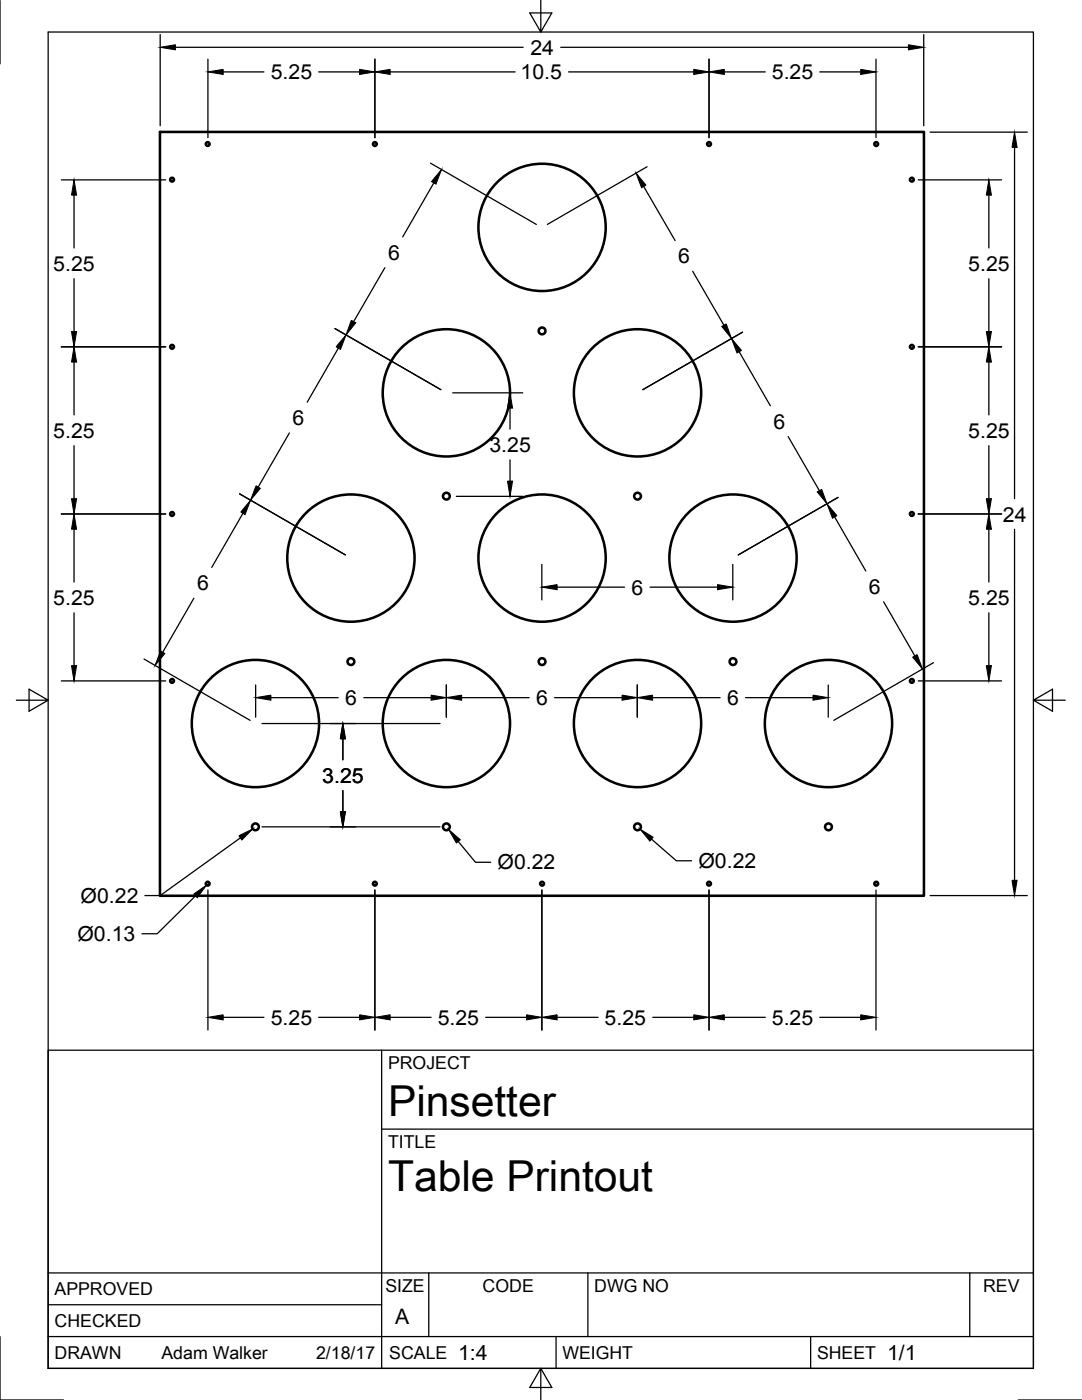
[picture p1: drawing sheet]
<svg xmlns="http://www.w3.org/2000/svg" width="216mm" height="279mm" viewBox="0 0 216 279" stroke-linecap="round" stroke-linejoin="round" font-family="sans-serif">
<g fill="none" stroke="#000" stroke-width=".51">
<path d="M31.9 26.3h152.5v152.5h-152.5z"/>
<circle cx="34.3" cy="35.9" r=".38"/>
<circle cx="41.4" cy="28.7" r=".38"/>
<circle cx="74.8" cy="28.7" r=".38"/>
<circle cx="141.5" cy="28.7" r=".38"/>
<circle cx="174.8" cy="28.7" r=".38"/>
<circle cx="181.9" cy="35.9" r=".38"/>
<circle cx="108.2" cy="45.4" r="12.7"/>
<circle cx="34.3" cy="69.2" r=".38"/>
<circle cx="89.1" cy="78.4" r="12.7"/>
<circle cx="108.2" cy="66" r=".68"/>
<circle cx="127.2" cy="78.4" r="12.7"/>
<circle cx="181.9" cy="69.2" r=".38"/>
<circle cx="89.1" cy="99" r=".68"/>
<circle cx="127.2" cy="99" r=".68"/>
<circle cx="34.3" cy="102.6" r=".38"/>
<circle cx="70" cy="111.4" r="12.7"/>
<circle cx="108.2" cy="111.4" r="12.7"/>
<circle cx="146.3" cy="111.4" r="12.7"/>
<circle cx="181.9" cy="102.6" r=".38"/>
<circle cx="34.3" cy="135.9" r=".38"/>
<circle cx="70" cy="132" r=".68"/>
<circle cx="108.2" cy="132" r=".68"/>
<circle cx="146.3" cy="132" r=".68"/>
<circle cx="181.9" cy="135.9" r=".38"/>
<circle cx="51" cy="144.4" r="12.7"/>
<circle cx="89.1" cy="144.4" r="12.7"/>
<circle cx="127.2" cy="144.4" r="12.7"/>
<circle cx="165.3" cy="144.4" r="12.7"/>
<circle cx="41.4" cy="176.4" r=".38"/>
<circle cx="51" cy="165" r=".68"/>
<circle cx="74.8" cy="176.4" r=".38"/>
<circle cx="89.1" cy="165" r=".68"/>
<circle cx="108.2" cy="176.4" r=".38"/>
<circle cx="127.2" cy="165" r=".68"/>
<circle cx="141.5" cy="176.4" r=".38"/>
<circle cx="165.3" cy="165" r=".68"/>
<circle cx="174.8" cy="176.4" r=".38"/>
</g>
<g fill="none" stroke="#000" stroke-width=".25">
<path d="M0 .1v12.6M32 6.9v18.2M35 9.4h69.4M41.5 11.8v15.7M44.5 14.4h8.2M63.6 14.4h8.2M74.8 11.8v15.7M77.9 14.4h24.9M107.9 .1v6.3l-2.2-3.8h4.4l-2.2 3.8M111.9 9.4h69.4M113.5 14.4h24.9M141.5 11.8v15.7"/>
<path d="M144.5 14.4h8.2M163.6 14.4h8.1M174.8 11.8v15.7M184.3 6.9v18.2M12.2 35.9h20.9M14.8 38.9v10.6M85.9 32.6l21.1 12.2M86.6 36.5l-6.3 10.8M128.4 37.2l6.3 10.8M129.1 33.3l-19.9 11.5M183.2 35.9h16.7M185.6 26.4h19.4"/>
<path d="M197.3 38.9v10.6M202.4 29.4v70.1M14.8 55.6v10.6M76.8 53.4l-6.2 10.8M138.2 54.1l6.2 10.8M197.3 55.6v10.6M12.2 69.2h20.9M14.8 72.3v10.5M66.8 65.6l21.2 12.2M67.5 69.5l-6.2 10.8M90.3 78.4h14M147.5 70.2l6.2 10.8"/>
<path d="M148.2 66.3l-19.9 11.5M183.2 69.2h16.7M197.3 72.3v10.5M14.8 88.9v10.6M47.8 98.6l21.1 12.1M57.7 86.4l-6.2 10.8M91.1 99.1h13.2M101.8 81.4v4.2M101.8 91.8v4.2M157.3 87.1l6.2 10.8M167.2 99.3l-19.9 11.4M197.3 88.9v10.6"/>
<path d="M12.2 102.6h20.9M14.8 105.6v10.6M38.7 119.4l-6.2 10.8M48.5 102.4l-6.3 10.8M108.1 112.6v7.1M111.2 117.2h13.4M129.7 117.2h13.5M146.2 112.6v7.1M166.5 103.2l6.3 10.8M183.2 102.6h16.7M197.3 105.6v10.6M202.4 105.6v70.1"/>
<path d="M3.3 139.7h6.3l-3.8-2.2v4.4l3.8-2.2M12.2 135.9h20.9M14.8 122.3v10.5M28.7 131.5l21.2 12.3M51 136.7v6.4M54.1 139.2h13.4M72.6 139.2h13.4M89.1 136.7v6.4M92.1 139.2h13.5M110.7 139.2h13.4M127.2 136.7v6.4M130.2 139.2h13.5"/>
<path d="M148.8 139.2h13.4M165.3 136.7v6.4M176.3 120.1l6.2 10.8M183.2 135.9h16.7M186.3 132.2l-19.9 11.6M197.3 122.3v10.5M206.2 139.7l3.8 2.2v-4.4l-3.8 2.2h6.4M52.3 144.4h35.5M68.4 147.4v4.2M68.4 157.8v4.2M39 178.8l-7.6 7.6h-3.1M41.5 177.6v28"/>
<path d="M48 167.2l-16 11.5h-3.1M52.3 165h35.5M74.8 177.6v28M91.4 167.9l3.5 4.2h3M108.1 177.6v28M130 167.5l5 4.3h3M141.5 177.6v28M174.8 177.6v28M185.6 178.7h19.4M44.5 203h8.2M63.6 203h8.2M76.2 209.6v63.5"/>
<path d="M77.9 203h8.1M96.9 203h8.2M111.2 203h8.1M130.3 203h8.1M144.5 203h8.2M163.6 203h8.1M76.2 225.3h130M9.6 254h196.6M85.6 254v12.7M117.3 254v12.7M193.5 254v12.7M0 266.7v12.7h12.7"/>
<path d="M9.6 273.1v-266.7h196.6v266.7M9.6 273.1v-63.5h196.6v63.5M9.6 273.1h196.6M9.6 266.7h196.6M9.6 260.4h66.6M107.9 273.1l2.2 3.8h-4.4l2.2-3.8v6.3M111 266.7v6.4M161.8 266.7v6.4M203.2 279.4h12.6"/>
</g>
<g fill="#000" stroke="#000" stroke-width=".2">
<path d="M32 9.4l3-.5v1zM41.5 14.4l3-.6v1.1zM71.8 13.8l3 .6-3 .5zM74.8 14.4l3.1-.6v1.1zM138.4 13.8l3.1 .6-3.1 .5zM141.5 14.4l3-.6v1.1zM171.7 13.8l3.1 .6-3.1 .5zM181.3 8.9l3 .5-3 .5zM14.8 35.9l.5 3h-1zM88.1 33.8l-1.1 2.9-.9-.5zM126.9 34.5l2 2.5-.9 .5zM197.3 35.9l.5 3h-1z"/>
<path d="M202.4 26.4l.5 3h-1zM14.8 69.2l.5 3.1h-1zM14.3 66.2h1l-.5 3zM69 66.8l-1.1 2.9-.8-.5zM70.1 63.9l.9 .5-2 2.4zM144 65.2l.9-.6 1.1 3zM146 67.6l2 2.3-.9 .5zM197.3 69.2l.5 3.1h-1zM196.8 66.2h1l-.5 3zM14.3 99.5h1l-.5 3.1zM51.1 96.9l.8 .6-1.9 2.3zM101.3 96h1l-.5 3.1z"/>
<path d="M101.8 78.4l.5 3h-1zM163.1 98.2l.9-.5 1 2.8zM196.8 99.5h1l-.5 3.1zM14.8 102.6l.5 3h-1zM50 99.8l-1.1 2.9-.9-.5zM108.1 117.2l3.1-.5v1zM143.2 116.7l3 .5-3 .5zM165 100.5l2 2.4-.9 .5zM197.3 102.6l.5 3h-1zM14.3 132.8h1l-.5 3.1zM32 129.9l.9 .5-2 2.4zM51 139.2l3.1-.5v1z"/>
<path d="M86 138.7l3.1 .5-3.1 .5zM89.1 139.2l3-.5v1zM124.1 138.7l3.1 .5-3.1 .5zM127.2 139.2l3-.5v1zM162.2 138.7l3.1 .5-3.1 .5zM182.1 131.1l.9-.5 1.1 2.9zM196.8 132.8h1l-.5 3.1zM68.4 144.4l.5 3h-1zM38.7 178.4l2.5-1.7-1.8 2.5zM47.7 166.8l2.7-1.4-2.1 2.2zM67.9 162h1l-.5 3zM89.5 165.6l2.4 2-.8 .6z"/>
<path d="M127.7 165.5l2.6 1.6-.6 .8zM201.9 175.7h1l-.5 3zM41.5 203l3-.5v1zM71.8 202.5l3 .5-3 .5zM74.8 203l3.1-.5v1zM105.1 202.5l3 .5-3 .5zM108.1 203l3.1-.5v1zM138.4 202.5l3.1 .5-3.1 .5zM141.5 203l3-.5v1zM171.7 202.5l3.1 .5-3.1 .5z"/>
</g>
<g font-size="8.5">
<text x="77.4" y="222.8">Pinsetter</text>
<text x="77.4" y="237.8">Table Printout</text>
</g>
<g font-size="4.3">
<text x="78.9" y="264.3">A</text>
<text x="91.4" y="271.4">1:4</text>
<text x="177" y="271.4">1/1</text>
</g>
<g font-size="4.1">
<text x="105.8" y="11">24</text>
<text x="54" y="15.8">5.25</text>
<text x="103.9" y="15.8">10.5</text>
<text x="154" y="15.8">5.25</text>
<text x="77.4" y="51.9">6</text>
<text x="135.3" y="52.6">6</text>
<text x="10.6" y="54.1">5.25</text>
<text x="193.2" y="54.1">5.25</text>
<text x="10.6" y="87.4">5.25</text>
<text x="58.4" y="84.8">6</text>
<text x="154.3" y="85.6">6</text>
<text x="193.2" y="87.4">5.25</text>
<text x="97.7" y="90.2">3.25</text>
<text x="200.1" y="104.1">24</text>
<text x="39.3" y="117.8">6</text>
<text x="126" y="118.7">6</text>
<text x="173.4" y="118.5">6</text>
<text x="10.6" y="120.7">5.25</text>
<text x="193.2" y="120.7">5.25</text>
<text x="68.9" y="140.8">6</text>
<text x="107" y="140.8">6</text>
<text x="145.1" y="140.8">6</text>
<text x="64.3" y="156.2">3.25</text>
<text x="99.3" y="173.5">Ø0.22</text>
<text x="139.4" y="173.2">Ø0.22</text>
<text x="16.1" y="180.2">Ø0.22</text>
<text x="15.5" y="187.8">Ø0.13</text>
<text x="54" y="204.6">5.25</text>
<text x="87.3" y="204.6">5.25</text>
<text x="120.6" y="204.6">5.25</text>
<text x="154" y="204.6">5.25</text>
</g>
<g font-size="3.5">
<text x="77.4" y="213.4">PROJECT</text>
<text x="77.4" y="229.2">TITLE</text>
<text x="76.9" y="257.9">SIZE</text>
<text x="96.3" y="257.9">CODE</text>
<text x="118.6" y="257.9">DWG NO</text>
<text x="196.2" y="257.9">REV</text>
<text x="10.9" y="258.5">APPROVED</text>
<text x="10.9" y="264.8">CHECKED</text>
<text x="10.9" y="271.2">DRAWN</text>
<text x="32.2" y="271.2">Adam Walker</text>
<text x="63.1" y="271.2">2/18/17</text>
<text x="77.7" y="271.2">SCALE</text>
<text x="112.2" y="271.2">WEIGHT</text>
<text x="163" y="271.2">SHEET</text>
</g>
</svg>
